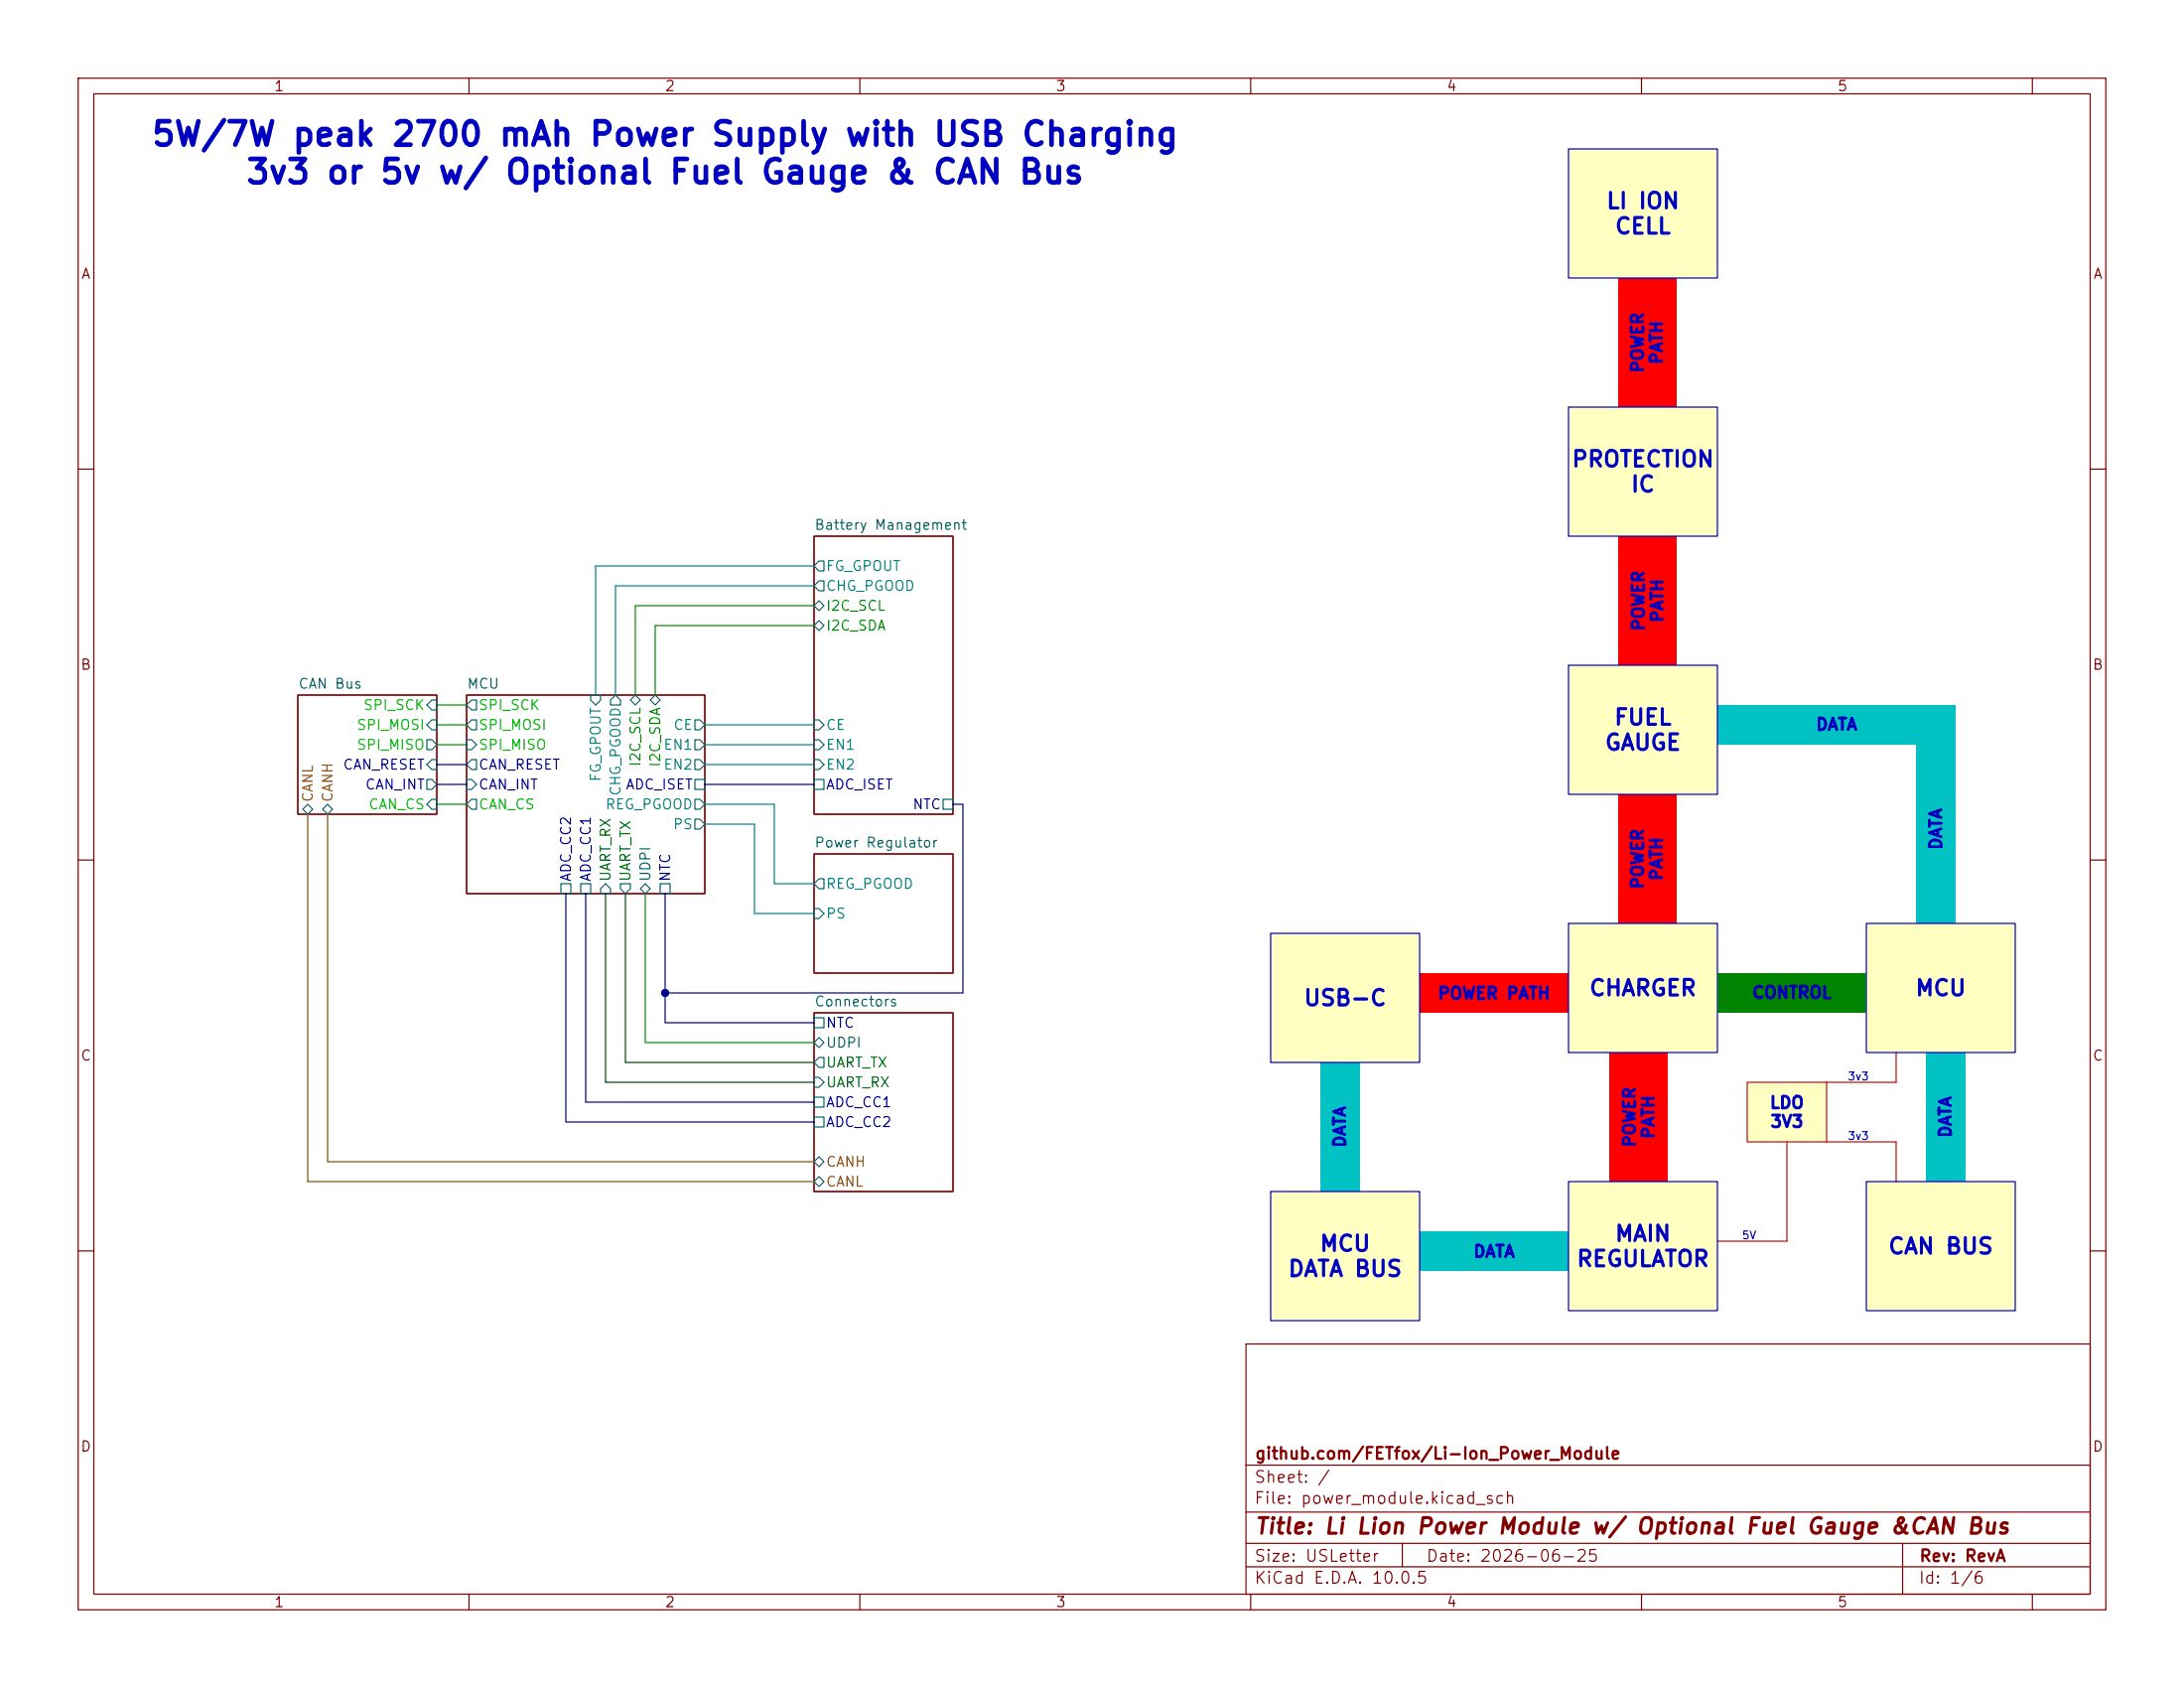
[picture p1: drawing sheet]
(kicad_sch
 (version 20260306)
 (generator "eeschema")
 (generator_version "10.0")
 (paper "USLetter")
 (title_block
  (title "Li Lion Power Module w/ Optional Fuel Gauge &CAN Bus")
  (date "2026-06-25")
  (rev "RevA")
  (company "github.com/FETfox/Li-Ion_Power_Module"))
 (lib_symbols)
 (text "3v3"
  (exclude_from_sim no)
  (at 237.744 145.542 0)
  (effects (font (size 1 1))))
 (text "5V"
  (exclude_from_sim no)
  (at 223.774 158.242 0)
  (effects (font (size 1 1))))
 (text "3v3"
  (exclude_from_sim no)
  (at 237.744 137.922 0)
  (effects (font (size 1 1))))
 (text "5W/7W peak 2700 mAh Power Supply with USB Charging\n3v3 or 5v w/ Optional Fuel Gauge & CAN Bus"
  (exclude_from_sim no)
  (at 85.09 19.812 0)
  (effects (font (size 3 3) (thickness 0.6)
    (bold yes))))
 (text_box "LDO\n3V3"
  (exclude_from_sim no)
  (at 223.52 138.43 0)
  (size 10.16 7.62)
  (margins 0.9525 0.9525 0.9525 0.9525)
  (stroke (width 0) (type solid) (color 255 0 0 1))
  (fill (type color) (color 255 255 194 1))
  (effects (font (size 1.5 1.5) (thickness 0.4)
    (bold yes))))
 (text_box "FUEL GAUGE"
  (exclude_from_sim no)
  (at 200.66 85.09 0)
  (size 19.05 16.51)
  (margins 0.9525 0.9525 0.9525 0.9525)
  (stroke (width 0) (type solid))
  (fill (type color) (color 255 255 194 1))
  (effects (font (size 2 2) (thickness 0.4)
    (bold yes))))
 (text_box "MCU\nDATA BUS"
  (exclude_from_sim no)
  (at 162.56 152.4 0)
  (size 19.05 16.51)
  (margins 0.9525 0.9525 0.9525 0.9525)
  (stroke (width 0) (type solid))
  (fill (type color) (color 255 255 194 1))
  (effects (font (size 2 2) (thickness 0.4)
    (bold yes))))
 (text_box "DATA"
  (exclude_from_sim no)
  (at 181.61 157.5837 0)
  (size 19.05 4.9763)
  (margins 0.9525 0.9525 0.9525 0.9525)
  (stroke (width -0.0001) (type solid))
  (fill (type color) (color 0 194 194 1))
  (effects (font (size 1.5 1.5) (thickness 0.6)
    (bold yes))))
 (text_box "CHARGER"
  (exclude_from_sim no)
  (at 200.66 118.11 0)
  (size 19.05 16.51)
  (margins 0.9525 0.9525 0.9525 0.9525)
  (stroke (width 0) (type solid))
  (fill (type color) (color 255 255 194 1))
  (effects (font (size 2 2) (thickness 0.4)
    (bold yes))))
 (text_box "DATA"
  (exclude_from_sim no)
  (at 245.11 93.98 90)
  (size 5.08 24.13)
  (margins 0.9525 0.9525 0.9525 0.9525)
  (stroke (width -0.0001) (type solid))
  (fill (type color) (color 0 194 194 1))
  (effects (font (size 1.5 1.5) (thickness 0.6)
    (bold yes))))
 (text_box "POWER PATH"
  (exclude_from_sim no)
  (at 207.01 101.6 90)
  (size 7.3912 16.51)
  (margins 0.9525 0.9525 0.9525 0.9525)
  (stroke (width -0.0001) (type solid))
  (fill (type color) (color 255 0 0 1))
  (effects (font (size 1.5 1.5) (thickness 0.6)
    (bold yes))))
 (text_box "USB-C"
  (exclude_from_sim no)
  (at 162.56 119.38 0)
  (size 19.05 16.51)
  (margins 0.9525 0.9525 0.9525 0.9525)
  (stroke (width 0) (type solid))
  (fill (type color) (color 255 255 194 1))
  (effects (font (size 2 2) (thickness 0.4)
    (bold yes))))
 (text_box "DATA"
  (exclude_from_sim no)
  (at 219.71 90.17 0)
  (size 30.48 4.9763)
  (margins 0.9525 0.9525 0.9525 0.9525)
  (stroke (width -0.0001) (type solid))
  (fill (type color) (color 0 194 194 1))
  (effects (font (size 1.5 1.5) (thickness 0.6)
    (bold yes))))
 (text_box "CAN BUS"
  (exclude_from_sim no)
  (at 238.76 151.13 0)
  (size 19.05 16.51)
  (margins 0.9525 0.9525 0.9525 0.9525)
  (stroke (width 0) (type solid))
  (fill (type color) (color 255 255 194 1))
  (effects (font (size 2 2) (thickness 0.4)
    (bold yes))))
 (text_box "POWER PATH"
  (exclude_from_sim no)
  (at 207.1137 68.58 90)
  (size 7.3912 16.51)
  (margins 0.9525 0.9525 0.9525 0.9525)
  (stroke (width -0.0001) (type solid))
  (fill (type color) (color 255 0 0 1))
  (effects (font (size 1.5 1.5) (thickness 0.6)
    (bold yes))))
 (text_box "MAIN REGULATOR"
  (exclude_from_sim no)
  (at 200.66 151.13 0)
  (size 19.05 16.51)
  (margins 0.9525 0.9525 0.9525 0.9525)
  (stroke (width 0) (type solid))
  (fill (type color) (color 255 255 194 1))
  (effects (font (size 2 2) (thickness 0.4)
    (bold yes))))
 (text_box "POWER PATH"
  (exclude_from_sim no)
  (at 181.61 124.5637 0)
  (size 19.05 4.9763)
  (margins 0.9525 0.9525 0.9525 0.9525)
  (stroke (width -0.0001) (type solid))
  (fill (type color) (color 255 0 0 1))
  (effects (font (size 1.5 1.5) (thickness 0.6)
    (bold yes))))
 (text_box "POWER PATH"
  (exclude_from_sim no)
  (at 207.01 35.56 90)
  (size 7.3912 16.51)
  (margins 0.9525 0.9525 0.9525 0.9525)
  (stroke (width -0.0001) (type solid))
  (fill (type color) (color 255 0 0 1))
  (effects (font (size 1.5 1.5) (thickness 0.6)
    (bold yes))))
 (text_box "DATA"
  (exclude_from_sim no)
  (at 246.38 134.62 90)
  (size 4.9763 16.51)
  (margins 0.9525 0.9525 0.9525 0.9525)
  (stroke (width -0.0001) (type solid))
  (fill (type color) (color 0 194 194 1))
  (effects (font (size 1.5 1.5) (thickness 0.6)
    (bold yes))))
 (text_box "PROTECTION IC"
  (exclude_from_sim no)
  (at 200.66 52.07 0)
  (size 19.05 16.51)
  (margins 0.9525 0.9525 0.9525 0.9525)
  (stroke (width 0) (type solid))
  (fill (type color) (color 255 255 194 1))
  (effects (font (size 2 2) (thickness 0.4)
    (bold yes))))
 (text_box "LI ION CELL"
  (exclude_from_sim no)
  (at 200.66 19.05 0)
  (size 19.05 16.51)
  (margins 0.9525 0.9525 0.9525 0.9525)
  (stroke (width 0) (type solid))
  (fill (type color) (color 255 255 194 1))
  (effects (font (size 2 2) (thickness 0.4)
    (bold yes))))
 (text_box "MCU"
  (exclude_from_sim no)
  (at 238.76 118.11 0)
  (size 19.05 16.51)
  (margins 0.9525 0.9525 0.9525 0.9525)
  (stroke (width 0) (type solid))
  (fill (type color) (color 255 255 194 1))
  (effects (font (size 2 2) (thickness 0.4)
    (bold yes))))
 (text_box "POWER PATH"
  (exclude_from_sim no)
  (at 205.9688 134.62 90)
  (size 7.3912 16.51)
  (margins 0.9525 0.9525 0.9525 0.9525)
  (stroke (width -0.0001) (type solid))
  (fill (type color) (color 255 0 0 1))
  (effects (font (size 1.5 1.5) (thickness 0.6)
    (bold yes))))
 (text_box "DATA"
  (exclude_from_sim no)
  (at 168.91 135.89 90)
  (size 4.9763 16.51)
  (margins 0.9525 0.9525 0.9525 0.9525)
  (stroke (width -0.0001) (type solid))
  (fill (type color) (color 0 194 194 1))
  (effects (font (size 1.5 1.5) (thickness 0.6)
    (bold yes))))
 (text_box "CONTROL"
  (exclude_from_sim no)
  (at 219.71 124.46 0)
  (size 19.05 4.9763)
  (margins 0.9525 0.9525 0.9525 0.9525)
  (stroke (width -0.0001) (type solid))
  (fill (type color) (color 0 132 0 1))
  (effects (font (size 1.5 1.5) (thickness 0.6)
    (bold yes))))
 (junction
  (at 85.09 127)
  (diameter 0)
  (color 0 0 0 0))
 (wire
  (pts (xy 81.28 88.9) (xy 81.28 77.47))
  (stroke (width 0) (type default)))
 (wire
  (pts (xy 121.92 102.87) (xy 123.19 102.87))
  (stroke (width 0) (type default)))
 (polyline
  (pts (xy 242.57 146.05) (xy 242.57 151.13))
  (stroke (width 0) (type solid) (color 255 0 0 1)))
 (wire
  (pts (xy 104.14 74.93) (xy 78.74 74.93))
  (stroke (width 0) (type default)))
 (wire
  (pts (xy 55.88 92.71) (xy 59.69 92.71))
  (stroke (width 0) (type default)))
 (wire
  (pts (xy 83.82 80.01) (xy 104.14 80.01))
  (stroke (width 0) (type default)))
 (wire
  (pts (xy 55.88 102.87) (xy 59.69 102.87))
  (stroke (width 0) (type default)))
 (wire
  (pts (xy 83.82 88.9) (xy 83.82 80.01))
  (stroke (width 0) (type default)))
 (polyline
  (pts (xy 242.57 134.62) (xy 242.57 138.43))
  (stroke (width 0) (type solid) (color 255 0 0 1)))
 (wire
  (pts (xy 41.91 148.59) (xy 104.14 148.59))
  (stroke (width 0) (type default)))
 (wire
  (pts (xy 104.14 151.13) (xy 39.37 151.13))
  (stroke (width 0) (type default)))
 (wire
  (pts (xy 85.09 127) (xy 85.09 130.81))
  (stroke (width 0) (type default)))
 (wire
  (pts (xy 123.19 127) (xy 85.09 127))
  (stroke (width 0) (type default)))
 (wire
  (pts (xy 82.55 133.35) (xy 82.55 114.3))
  (stroke (width 0) (type default)))
 (wire
  (pts (xy 55.88 90.17) (xy 59.69 90.17))
  (stroke (width 0) (type default)))
 (polyline
  (pts (xy 228.6 146.05) (xy 228.6 158.75))
  (stroke (width 0) (type solid) (color 255 0 0 1)))
 (wire
  (pts (xy 99.06 113.03) (xy 99.06 102.87))
  (stroke (width 0) (type default)))
 (wire
  (pts (xy 90.17 97.79) (xy 104.14 97.79))
  (stroke (width 0) (type default)))
 (wire
  (pts (xy 80.01 114.3) (xy 80.01 135.89))
  (stroke (width 0) (type default)))
 (wire
  (pts (xy 104.14 113.03) (xy 99.06 113.03))
  (stroke (width 0) (type default)))
 (wire
  (pts (xy 90.17 92.71) (xy 104.14 92.71))
  (stroke (width 0) (type default)))
 (wire
  (pts (xy 77.47 114.3) (xy 77.47 138.43))
  (stroke (width 0) (type default)))
 (wire
  (pts (xy 96.52 105.41) (xy 96.52 116.84))
  (stroke (width 0) (type default)))
 (wire
  (pts (xy 90.17 105.41) (xy 96.52 105.41))
  (stroke (width 0) (type default)))
 (wire
  (pts (xy 80.01 135.89) (xy 104.14 135.89))
  (stroke (width 0) (type default)))
 (wire
  (pts (xy 76.2 72.39) (xy 104.14 72.39))
  (stroke (width 0) (type default)))
 (wire
  (pts (xy 90.17 100.33) (xy 104.14 100.33))
  (stroke (width 0) (type default)))
 (polyline
  (pts (xy 233.68 146.05) (xy 242.57 146.05))
  (stroke (width 0) (type solid) (color 255 0 0 1)))
 (wire
  (pts (xy 74.93 114.3) (xy 74.93 140.97))
  (stroke (width 0) (type default)))
 (polyline
  (pts (xy 219.71 158.75) (xy 228.6 158.75))
  (stroke (width 0) (type solid) (color 255 0 0 1)))
 (wire
  (pts (xy 74.93 140.97) (xy 104.14 140.97))
  (stroke (width 0) (type default)))
 (wire
  (pts (xy 55.88 100.33) (xy 59.69 100.33))
  (stroke (width 0) (type default)))
 (wire
  (pts (xy 78.74 74.93) (xy 78.74 88.9))
  (stroke (width 0) (type default)))
 (wire
  (pts (xy 41.91 104.14) (xy 41.91 148.59))
  (stroke (width 0) (type default)))
 (wire
  (pts (xy 39.37 151.13) (xy 39.37 104.14))
  (stroke (width 0) (type default)))
 (wire
  (pts (xy 77.47 138.43) (xy 104.14 138.43))
  (stroke (width 0) (type default)))
 (wire
  (pts (xy 85.09 130.81) (xy 104.14 130.81))
  (stroke (width 0) (type default)))
 (wire
  (pts (xy 104.14 133.35) (xy 82.55 133.35))
  (stroke (width 0) (type default)))
 (wire
  (pts (xy 76.2 88.9) (xy 76.2 72.39))
  (stroke (width 0) (type default)))
 (wire
  (pts (xy 123.19 102.87) (xy 123.19 127))
  (stroke (width 0) (type default)))
 (polyline
  (pts (xy 233.68 138.43) (xy 242.57 138.43))
  (stroke (width 0) (type solid) (color 255 0 0 1)))
 (wire
  (pts (xy 81.28 77.47) (xy 104.14 77.47))
  (stroke (width 0) (type default)))
 (wire
  (pts (xy 72.39 143.51) (xy 104.14 143.51))
  (stroke (width 0) (type default)))
 (wire
  (pts (xy 55.88 97.79) (xy 59.69 97.79))
  (stroke (width 0) (type default)))
 (wire
  (pts (xy 90.17 95.25) (xy 104.14 95.25))
  (stroke (width 0) (type default)))
 (wire
  (pts (xy 96.52 116.84) (xy 104.14 116.84))
  (stroke (width 0) (type default)))
 (wire
  (pts (xy 72.39 114.3) (xy 72.39 143.51))
  (stroke (width 0) (type default)))
 (wire
  (pts (xy 99.06 102.87) (xy 90.17 102.87))
  (stroke (width 0) (type default)))
 (wire
  (pts (xy 55.88 95.25) (xy 59.69 95.25))
  (stroke (width 0) (type default)))
 (wire
  (pts (xy 85.09 114.3) (xy 85.09 127))
  (stroke (width 0) (type default)))
 (sheet
  (at 59.69 88.9)
  (size 30.48 25.4)
  (exclude_from_sim no)
  (in_bom yes)
  (on_board yes)
  (dnp no)
  (fields_autoplaced yes)
  (stroke (width 0.1524) (type solid))
  (fill (color 0 0 0 0))
  (property "Sheetname" "MCU" (at 59.69 88.1884 0) (show_name no) (do_not_autoplace no) (effects (font (size 1.27 1.27)) (justify left bottom)))
  (property "Sheetfile" "mcu.kicad_sch" (at 59.69 114.8846 0) (hide yes) (show_name no) (do_not_autoplace no) (effects (font (size 1.27 1.27)) (justify left top)))
  (pin "I2C_SCL" bidirectional (at 81.28 88.9 90) (effects (font (size 1.27 1.27)) (justify right)))
  (pin "I2C_SDA" bidirectional (at 83.82 88.9 90) (effects (font (size 1.27 1.27)) (justify right)))
  (pin "ADC_CC2" passive (at 72.39 114.3 270) (effects (font (size 1.27 1.27)) (justify left)))
  (pin "ADC_CC1" passive (at 74.93 114.3 270) (effects (font (size 1.27 1.27)) (justify left)))
  (pin "UART_TX" output (at 80.01 114.3 270) (effects (font (size 1.27 1.27)) (justify left)))
  (pin "UART_RX" input (at 77.47 114.3 270) (effects (font (size 1.27 1.27)) (justify left)))
  (pin "CAN_RESET" output (at 59.69 97.79 180) (effects (font (size 1.27 1.27)) (justify left)))
  (pin "FG_GPOUT" input (at 76.2 88.9 90) (effects (font (size 1.27 1.27)) (justify right)))
  (pin "PS" output (at 90.17 105.41 0) (effects (font (size 1.27 1.27)) (justify right)))
  (pin "SPI_MISO" input (at 59.69 95.25 180) (effects (font (size 1.27 1.27)) (justify left)))
  (pin "CE" output (at 90.17 92.71 0) (effects (font (size 1.27 1.27)) (justify right)))
  (pin "EN2" output (at 90.17 97.79 0) (effects (font (size 1.27 1.27)) (justify right)))
  (pin "EN1" output (at 90.17 95.25 0) (effects (font (size 1.27 1.27)) (justify right)))
  (pin "ADC_ISET" passive (at 90.17 100.33 0) (effects (font (size 1.27 1.27)) (justify right)))
  (pin "CAN_INT" input (at 59.69 100.33 180) (effects (font (size 1.27 1.27)) (justify left)))
  (pin "CAN_CS" output (at 59.69 102.87 180) (effects (font (size 1.27 1.27)) (justify left)))
  (pin "SPI_SCK" output (at 59.69 90.17 180) (effects (font (size 1.27 1.27)) (justify left)))
  (pin "SPI_MOSI" output (at 59.69 92.71 180) (effects (font (size 1.27 1.27)) (justify left)))
  (pin "NTC" passive (at 85.09 114.3 270) (effects (font (size 1.27 1.27)) (justify left)))
  (pin "CHG_PGOOD" output (at 78.74 88.9 90) (effects (font (size 1.27 1.27)) (justify right)))
  (pin "REG_PGOOD" output (at 90.17 102.87 0) (effects (font (size 1.27 1.27)) (justify right)))
  (pin "UDPI" bidirectional (at 82.55 114.3 270) (effects (font (size 1.27 1.27)) (justify left))))
 (sheet
  (at 38.1 88.9)
  (size 17.78 15.24)
  (exclude_from_sim no)
  (in_bom yes)
  (on_board yes)
  (dnp no)
  (fields_autoplaced yes)
  (stroke (width 0.1524) (type solid))
  (fill (color 0 0 0 0))
  (property "Sheetname" "CAN Bus" (at 38.1 88.1884 0) (show_name no) (do_not_autoplace no) (effects (font (size 1.27 1.27)) (justify left bottom)))
  (property "Sheetfile" "CAN.kicad_sch" (at 38.1 104.7246 0) (hide yes) (show_name no) (do_not_autoplace no) (effects (font (size 1.27 1.27)) (justify left top)))
  (pin "CAN_INT" output (at 55.88 100.33 0) (effects (font (size 1.27 1.27)) (justify right)))
  (pin "CAN_RESET" input (at 55.88 97.79 0) (effects (font (size 1.27 1.27)) (justify right)))
  (pin "SPI_SCK" input (at 55.88 90.17 0) (effects (font (size 1.27 1.27)) (justify right)))
  (pin "SPI_MISO" output (at 55.88 95.25 0) (effects (font (size 1.27 1.27)) (justify right)))
  (pin "SPI_MOSI" input (at 55.88 92.71 0) (effects (font (size 1.27 1.27)) (justify right)))
  (pin "CAN_CS" input (at 55.88 102.87 0) (effects (font (size 1.27 1.27)) (justify right)))
  (pin "CANH" bidirectional (at 41.91 104.14 270) (effects (font (size 1.27 1.27)) (justify left)))
  (pin "CANL" bidirectional (at 39.37 104.14 270) (effects (font (size 1.27 1.27)) (justify left))))
 (sheet
  (at 104.14 109.22)
  (size 17.78 15.24)
  (exclude_from_sim no)
  (in_bom yes)
  (on_board yes)
  (dnp no)
  (fields_autoplaced yes)
  (stroke (width 0.1524) (type solid))
  (fill (color 0 0 0 0))
  (property "Sheetname" "Power Regulator" (at 104.14 108.5084 0) (show_name no) (do_not_autoplace no) (effects (font (size 1.27 1.27)) (justify left bottom)))
  (property "Sheetfile" "regulator.kicad_sch" (at 104.14 125.0446 0) (hide yes) (show_name no) (do_not_autoplace no) (effects (font (size 1.27 1.27)) (justify left top)))
  (pin "PS" input (at 104.14 116.84 180) (effects (font (size 1.27 1.27)) (justify left)))
  (pin "REG_PGOOD" output (at 104.14 113.03 180) (effects (font (size 1.27 1.27)) (justify left))))
 (sheet
  (at 104.14 129.54)
  (size 17.78 22.86)
  (exclude_from_sim no)
  (in_bom yes)
  (on_board yes)
  (dnp no)
  (fields_autoplaced yes)
  (stroke (width 0.1524) (type solid))
  (fill (color 0 0 0 0))
  (property "Sheetname" "Connectors" (at 104.14 128.8284 0) (show_name no) (do_not_autoplace no) (effects (font (size 1.27 1.27)) (justify left bottom)))
  (property "Sheetfile" "ext_conn.kicad_sch" (at 104.14 152.9846 0) (hide yes) (show_name no) (do_not_autoplace no) (effects (font (size 1.27 1.27)) (justify left top)))
  (pin "CANH" bidirectional (at 104.14 148.59 180) (effects (font (size 1.27 1.27)) (justify left)))
  (pin "CANL" bidirectional (at 104.14 151.13 180) (effects (font (size 1.27 1.27)) (justify left)))
  (pin "ADC_CC2" passive (at 104.14 143.51 180) (effects (font (size 1.27 1.27)) (justify left)))
  (pin "ADC_CC1" passive (at 104.14 140.97 180) (effects (font (size 1.27 1.27)) (justify left)))
  (pin "NTC" passive (at 104.14 130.81 180) (effects (font (size 1.27 1.27)) (justify left)))
  (pin "UART_RX" input (at 104.14 138.43 180) (effects (font (size 1.27 1.27)) (justify left)))
  (pin "UART_TX" output (at 104.14 135.89 180) (effects (font (size 1.27 1.27)) (justify left)))
  (pin "UDPI" bidirectional (at 104.14 133.35 180) (effects (font (size 1.27 1.27)) (justify left))))
 (sheet
  (at 104.14 68.58)
  (size 17.78 35.56)
  (exclude_from_sim no)
  (in_bom yes)
  (on_board yes)
  (dnp no)
  (fields_autoplaced yes)
  (stroke (width 0.1524) (type solid))
  (fill (color 0 0 0 0))
  (property "Sheetname" "Battery Management" (at 104.14 67.8684 0) (show_name no) (do_not_autoplace no) (effects (font (size 1.27 1.27)) (justify left bottom)))
  (property "Sheetfile" "batt_mgmt.kicad_sch" (at 104.14 104.7246 0) (hide yes) (show_name no) (do_not_autoplace no) (effects (font (size 1.27 1.27)) (justify left top)))
  (pin "FG_GPOUT" output (at 104.14 72.39 180) (effects (font (size 1.27 1.27)) (justify left)))
  (pin "I2C_SCL" bidirectional (at 104.14 77.47 180) (effects (font (size 1.27 1.27)) (justify left)))
  (pin "I2C_SDA" bidirectional (at 104.14 80.01 180) (effects (font (size 1.27 1.27)) (justify left)))
  (pin "EN2" input (at 104.14 97.79 180) (effects (font (size 1.27 1.27)) (justify left)))
  (pin "NTC" passive (at 121.92 102.87 0) (effects (font (size 1.27 1.27)) (justify right)))
  (pin "ADC_ISET" passive (at 104.14 100.33 180) (effects (font (size 1.27 1.27)) (justify left)))
  (pin "CE" input (at 104.14 92.71 180) (effects (font (size 1.27 1.27)) (justify left)))
  (pin "EN1" input (at 104.14 95.25 180) (effects (font (size 1.27 1.27)) (justify left)))
  (pin "CHG_PGOOD" output (at 104.14 74.93 180) (effects (font (size 1.27 1.27)) (justify left))))
 (sheet_instances
  (path ""
   (page "1")))
 (embedded_fonts no))
